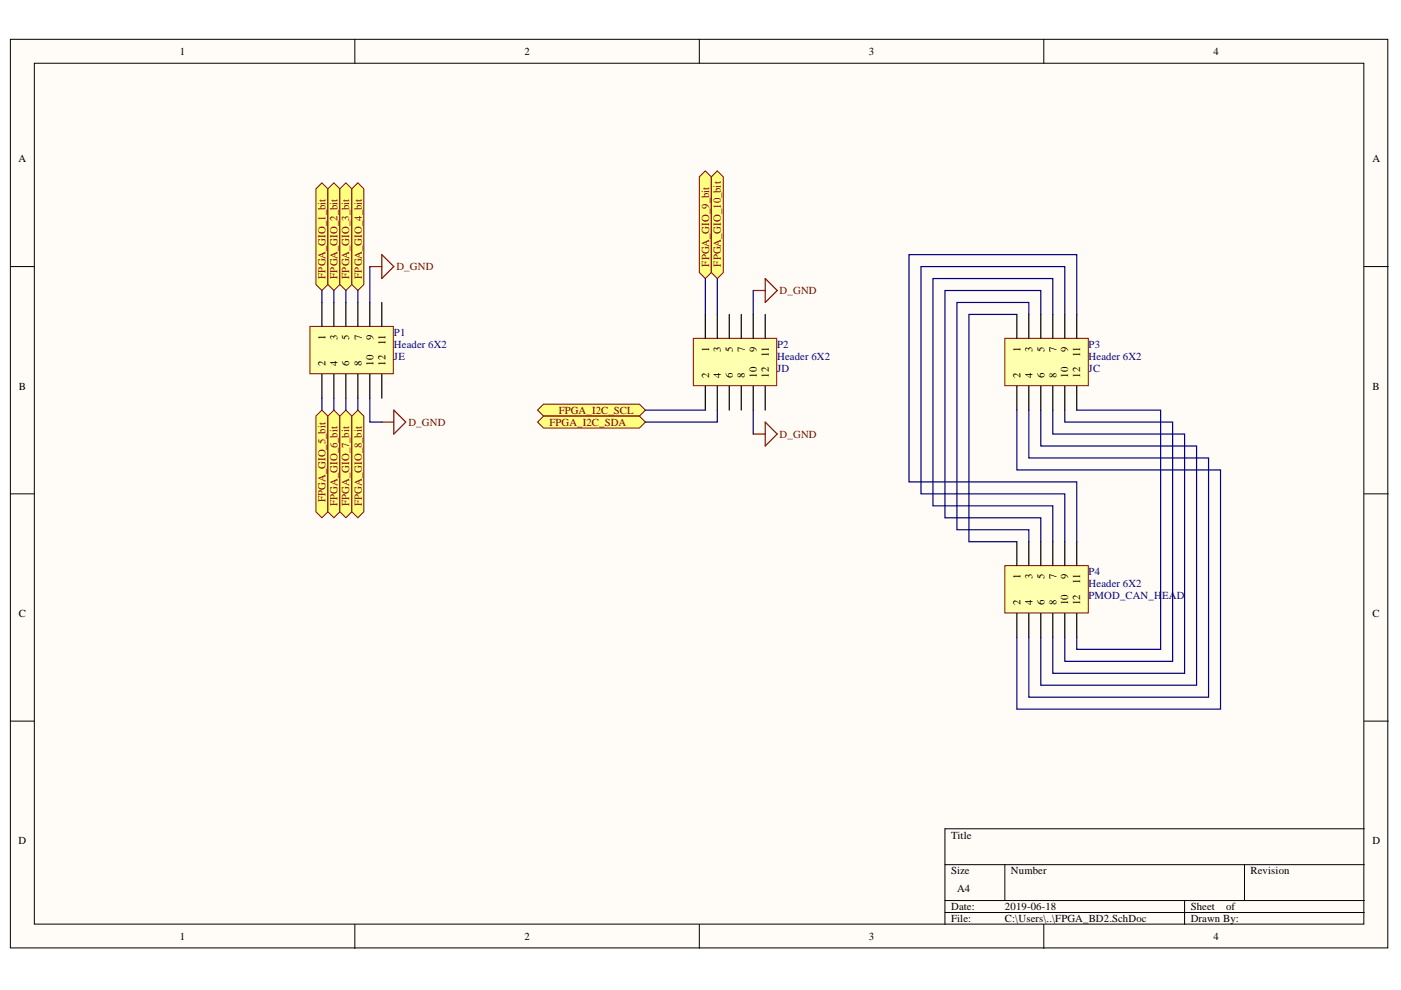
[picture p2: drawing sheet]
<svg xmlns="http://www.w3.org/2000/svg" width="297mm" height="210mm" viewBox="0 0 297 210" stroke-linecap="round" stroke-linejoin="round" font-family="sans-serif">
<g fill="#fffcf8" stroke="#000" stroke-width=".21">
<path d="M2.2 8.3h292v192.7h-292z"/>
<path d="M7.3 13.4h281.9v182.5h-281.9z"/>
</g>
<g fill="none" stroke="#000" stroke-width=".21">
<path d="M75.2 8.3v5.1M148.3 8.3v5.1M221.3 8.3v5.1M2.2 56.5h5.1M289.3 56.5h5M2.2 104.7h5.1M289.3 104.7h5M2.2 152.9h5.1M289.3 152.9h5M289.3 175.7h-89v20.3M75.2 196v5.1M148.3 196v5.1"/>
<path d="M200.3 183.3h89M200.3 190.9h89M200.3 193.5h89M213 183.3v7.6M221.3 196v5.1M251.2 190.9v5.1M263.9 183.3v7.6"/>
</g>
<path d="M65.7 69.2h17.7v10h-17.7z" fill="#ffffb0" stroke="#800000" stroke-width=".21"/>
<path d="M68.2 64.1v5.1M68.2 79.3v5.1M70.8 64.1v5.1M70.8 79.3v5.1M73.3 64.1v5.1M73.3 79.3v5.1M75.9 64.1v5.1M75.9 79.3v5.1M78.4 64.1v5.1M78.4 79.3v5.1M80.9 64.1v5.1M80.9 79.3v5.1" fill="none" stroke="#000" stroke-width=".25"/>
<g fill="#ffff80" stroke="#800000" stroke-width=".21">
<path d="M67 40l1.2-1.2 1.3 1.2v20.3l-1.3 1.3-1.2-1.3z" fill-rule="evenodd"/>
<path d="M69.5 40l1.3-1.2 1.3 1.2v20.3l-1.3 1.3-1.3-1.3z" fill-rule="evenodd"/>
<path d="M72.1 40l1.2-1.2 1.3 1.2v20.3l-1.3 1.3-1.2-1.3z" fill-rule="evenodd"/>
<path d="M74.6 40l1.3-1.2 1.2 1.2v20.3l-1.2 1.3-1.3-1.3z" fill-rule="evenodd"/>
<path d="M67 88.2l1.2-1.2 1.3 1.2v20.3l-1.3 1.3-1.2-1.3z" fill-rule="evenodd"/>
<path d="M69.5 88.2l1.3-1.2 1.3 1.2v20.3l-1.3 1.3-1.3-1.3z" fill-rule="evenodd"/>
<path d="M72.1 88.2l1.2-1.2 1.3 1.2v20.3l-1.3 1.3-1.2-1.3z" fill-rule="evenodd"/>
<path d="M74.6 88.2l1.3-1.2 1.2 1.2v20.3l-1.2 1.3-1.3-1.3z" fill-rule="evenodd"/>
</g>
<path d="M78.4 56.5h2.5M80.9 54l2.6 2.5-2.6 2.6zM80.9 89.5h2.6M83.5 87l2.5 2.5-2.5 2.5z" fill="none" stroke="#800000" stroke-width=".25"/>
<path d="M147 71.7h17.7v10.1h-17.7z" fill="#ffffb0" stroke="#800000" stroke-width=".21"/>
<path d="M149.5 66.7v5M152.1 66.7v5M154.6 66.7v5M157.2 66.7v5M159.7 66.7v5M162.2 66.7v5M149.5 81.9v5.1M152.1 81.9v5.1M154.6 81.9v5.1M157.2 81.9v5.1M159.7 81.9v5.1M162.2 81.9v5.1" fill="none" stroke="#000" stroke-width=".25"/>
<g fill="#ffff80" stroke="#800000" stroke-width=".21">
<path d="M148.3 37.5l1.2-1.3 1.3 1.3v20.3l-1.3 1.3-1.2-1.3z" fill-rule="evenodd"/>
<path d="M150.8 37.5l1.3-1.3 1.3 1.3v20.3l-1.3 1.3-1.3-1.3z" fill-rule="evenodd"/>
</g>
<path d="M162.2 59.1l2.6 2.5-2.6 2.5zM159.7 61.6h2.5M159.7 92h2.5M162.2 89.5l2.6 2.5-2.6 2.6z" fill="none" stroke="#800000" stroke-width=".25"/>
<g fill="#ffff80" stroke="#800000" stroke-width=".21">
<path d="M114 87l1.2-1.3h20.4l1.2 1.3-1.2 1.2h-20.4z" fill-rule="evenodd"/>
<path d="M114 89.5l1.2-1.3h20.4l1.2 1.3-1.2 1.3h-20.4z" fill-rule="evenodd"/>
</g>
<path d="M213 71.7h17.7v10.1h-17.7z" fill="#ffffb0" stroke="#800000" stroke-width=".21"/>
<path d="M215.6 66.7v5M218.1 66.7v5M220.7 66.7v5M223.2 66.7v5M225.8 66.7v5M228.3 66.7v5M215.6 81.9v5.1M218.1 81.9v5.1M220.7 81.9v5.1M223.2 81.9v5.1M225.8 81.9v5.1M228.3 81.9v5.1" fill="none" stroke="#000" stroke-width=".25"/>
<path d="M213 119.9h17.7v10.1h-17.7z" fill="#ffffb0" stroke="#800000" stroke-width=".21"/>
<path d="M215.6 114.9v5M218.1 114.9v5M220.7 114.9v5M223.2 114.9v5M225.8 114.9v5M228.3 114.9v5M215.6 130.1v5M218.1 130.1v5M220.7 130.1v5M223.2 130.1v5M225.8 130.1v5M228.3 130.1v5" fill="none" stroke="#000" stroke-width=".25"/>
<g fill="none" stroke="#000080" stroke-width=".25">
<path d="M78.4 56.5v7.6M149.5 59.1v7.6M152.1 59.1v7.6M68.2 61.6v2.5M70.8 61.6v2.5M73.3 61.6v2.5M75.9 61.6v2.5M159.7 61.6v5.1M215.6 66.7h-10.2v48.2h10.2M218.1 66.7v-2.6h-15.2v48.2h15.2v2.6M220.7 66.7v-5.1h-20.4v48.2h20.4v5.1M223.2 66.7v-7.6h-25.4v48.1h25.4v7.7"/>
<path d="M225.8 66.7v-10.2h-30.5v48.2h30.5v10.2M228.3 66.7v-12.7h-35.6v48.2h35.6v12.7M68.2 84.4v2.6M70.8 84.4v2.6M73.3 84.4v2.6M75.9 84.4v2.6M78.4 84.4v5.1h2.5M136.8 87h12.7M152.1 87v2.5h-15.3M159.7 87v5M215.6 87v12.6h43.2v50.8h-43.2v-15.3M218.1 87v10.1h38.1v50.7h-38.1v-12.7"/>
<path d="M220.7 87v7.6h33v50.7h-33v-10.2M223.2 87v5h28v50.8h-28v-7.7M225.8 87v2.5h22.8v50.7h-22.8v-5.1M228.3 87h17.8v50.7h-17.8v-2.6"/>
</g>
<g font-size="2.3">
<text x="38.1" y="11.6">1</text>
<text x="111.2" y="11.6">2</text>
<text x="184.2" y="11.6">3</text>
<text x="257.3" y="11.6">4</text>
<text x="3.9" y="34.4">A</text>
<text x="291" y="34.4">A</text>
<text x="69" y="77.6" transform="rotate(-90 69 77.6)">2</text>
<text x="69" y="72.1" transform="rotate(-90 69 72.1)">1</text>
<text x="71.5" y="77.6" transform="rotate(-90 71.5 77.6)">4</text>
<text x="71.5" y="72.1" transform="rotate(-90 71.5 72.1)">3</text>
<text x="74.1" y="77.6" transform="rotate(-90 74.1 77.6)">6</text>
<text x="74.1" y="72.1" transform="rotate(-90 74.1 72.1)">5</text>
<text x="76.7" y="77.6" transform="rotate(-90 76.7 77.6)">8</text>
<text x="76.7" y="72.1" transform="rotate(-90 76.7 72.1)">7</text>
<text x="79.2" y="77.6" transform="rotate(-90 79.2 77.6)">10</text>
<text x="79.2" y="72.1" transform="rotate(-90 79.2 72.1)">9</text>
<text x="81.8" y="77.6" transform="rotate(-90 81.8 77.6)">12</text>
<text x="81.8" y="73.2" transform="rotate(-90 81.8 73.2)">11</text>
<text x="150.3" y="74.6" transform="rotate(-90 150.3 74.6)">1</text>
<text x="152.9" y="74.6" transform="rotate(-90 152.9 74.6)">3</text>
<text x="155.4" y="74.6" transform="rotate(-90 155.4 74.6)">5</text>
<text x="157.9" y="74.6" transform="rotate(-90 157.9 74.6)">7</text>
<text x="160.5" y="74.6" transform="rotate(-90 160.5 74.6)">9</text>
<text x="163" y="75.7" transform="rotate(-90 163 75.7)">11</text>
<text x="216.4" y="74.6" transform="rotate(-90 216.4 74.6)">1</text>
<text x="218.9" y="74.6" transform="rotate(-90 218.9 74.6)">3</text>
<text x="221.4" y="74.6" transform="rotate(-90 221.4 74.6)">5</text>
<text x="224" y="74.6" transform="rotate(-90 224 74.6)">7</text>
<text x="226.5" y="74.6" transform="rotate(-90 226.5 74.6)">9</text>
<text x="229" y="75.7" transform="rotate(-90 229 75.7)">11</text>
<text x="4" y="82.6">B</text>
<text x="150.3" y="80.1" transform="rotate(-90 150.3 80.1)">2</text>
<text x="152.9" y="80.1" transform="rotate(-90 152.9 80.1)">4</text>
<text x="155.4" y="80.1" transform="rotate(-90 155.4 80.1)">6</text>
<text x="157.9" y="80.1" transform="rotate(-90 157.9 80.1)">8</text>
<text x="160.5" y="80.1" transform="rotate(-90 160.5 80.1)">10</text>
<text x="163" y="80.1" transform="rotate(-90 163 80.1)">12</text>
<text x="216.4" y="80.1" transform="rotate(-90 216.4 80.1)">2</text>
<text x="218.9" y="80.1" transform="rotate(-90 218.9 80.1)">4</text>
<text x="221.4" y="80.1" transform="rotate(-90 221.4 80.1)">6</text>
<text x="224" y="80.1" transform="rotate(-90 224 80.1)">8</text>
<text x="226.5" y="80.1" transform="rotate(-90 226.5 80.1)">10</text>
<text x="229" y="80.1" transform="rotate(-90 229 80.1)">12</text>
<text x="291" y="82.6">B</text>
<text x="216.4" y="122.8" transform="rotate(-90 216.4 122.8)">1</text>
<text x="218.9" y="122.8" transform="rotate(-90 218.9 122.8)">3</text>
<text x="221.4" y="122.8" transform="rotate(-90 221.4 122.8)">5</text>
<text x="224" y="122.8" transform="rotate(-90 224 122.8)">7</text>
<text x="226.5" y="122.8" transform="rotate(-90 226.5 122.8)">9</text>
<text x="229" y="123.9" transform="rotate(-90 229 123.9)">11</text>
<text x="4" y="130.8">C</text>
<text x="216.4" y="128.3" transform="rotate(-90 216.4 128.3)">2</text>
<text x="218.9" y="128.3" transform="rotate(-90 218.9 128.3)">4</text>
<text x="221.4" y="128.3" transform="rotate(-90 221.4 128.3)">6</text>
<text x="224" y="128.3" transform="rotate(-90 224 128.3)">8</text>
<text x="226.5" y="128.3" transform="rotate(-90 226.5 128.3)">10</text>
<text x="229" y="128.3" transform="rotate(-90 229 128.3)">12</text>
<text x="291" y="130.8">C</text>
<text x="3.9" y="179">D</text>
<text x="201.6" y="177.8">Title</text>
<text x="291" y="179">D</text>
<text x="201.6" y="185.4">Size</text>
<text x="214.3" y="185.4">Number</text>
<text x="265.1" y="185.4">Revision</text>
<text x="202.9" y="189.2">A4</text>
<text x="201.6" y="193">Date:</text>
<text x="201.6" y="195.5">File:</text>
<text x="213.1" y="193">2019-06-18</text>
<text x="213.1" y="195.5">C:\Users\..\FPGA_BD2.SchDoc</text>
<text x="252.5" y="193">Sheet</text>
<text x="252.5" y="195.5">Drawn By:</text>
<text x="260" y="193">of</text>
<text x="38.1" y="199.3">1</text>
<text x="111.2" y="199.3">2</text>
<text x="184.2" y="199.3">3</text>
<text x="257.3" y="199.3">4</text>
</g>
<g font-size="2.3" fill="#800000">
<text x="69" y="59.1" transform="rotate(-90 69 59.1)">FPGA_GIO_1_bit</text>
<text x="71.5" y="59.1" transform="rotate(-90 71.5 59.1)">FPGA_GIO_2_bit</text>
<text x="74.1" y="59.1" transform="rotate(-90 74.1 59.1)">FPGA_GIO_3_bit</text>
<text x="76.7" y="59.1" transform="rotate(-90 76.7 59.1)">FPGA_GIO_4_bit</text>
<text x="84" y="57.3">D_GND</text>
<text x="150.3" y="56.6" transform="rotate(-90 150.3 56.6)">FPGA_GIO_9_bit</text>
<text x="152.9" y="56.6" transform="rotate(-90 152.9 56.6)">FPGA_GIO_10_bit</text>
<text x="165.3" y="62.4">D_GND</text>
<text x="118.4" y="87.7">FPGA_I2C_SCL</text>
<text x="86.6" y="90.2">D_GND</text>
<text x="116.5" y="90.2">FPGA_I2C_SDA</text>
<text x="165.3" y="92.8">D_GND</text>
<text x="69" y="106.4" transform="rotate(-90 69 106.4)">FPGA_GIO_5_bit</text>
<text x="71.5" y="107.2" transform="rotate(-90 71.5 107.2)">FPGA_GIO_6_bit</text>
<text x="74.1" y="107.2" transform="rotate(-90 74.1 107.2)">FPGA_GIO_7_bit</text>
<text x="76.7" y="107.2" transform="rotate(-90 76.7 107.2)">FPGA_GIO_8_bit</text>
</g>
<g font-size="2.3" fill="#000080">
<text x="83.5" y="71.2">P1</text>
<text x="83.5" y="73.8">Header 6X2</text>
<text x="83.5" y="76.3">JE</text>
<text x="164.8" y="73.8">P2</text>
<text x="164.8" y="76.3">Header 6X2</text>
<text x="230.8" y="73.8">P3</text>
<text x="230.8" y="76.3">Header 6X2</text>
<text x="164.8" y="78.8">JD</text>
<text x="230.8" y="78.8">JC</text>
<text x="230.8" y="122">P4</text>
<text x="230.8" y="124.5">Header 6X2</text>
<text x="230.8" y="127">PMOD_CAN_H</text>
<text x="246.4" y="127">EAD</text>
</g>
</svg>
